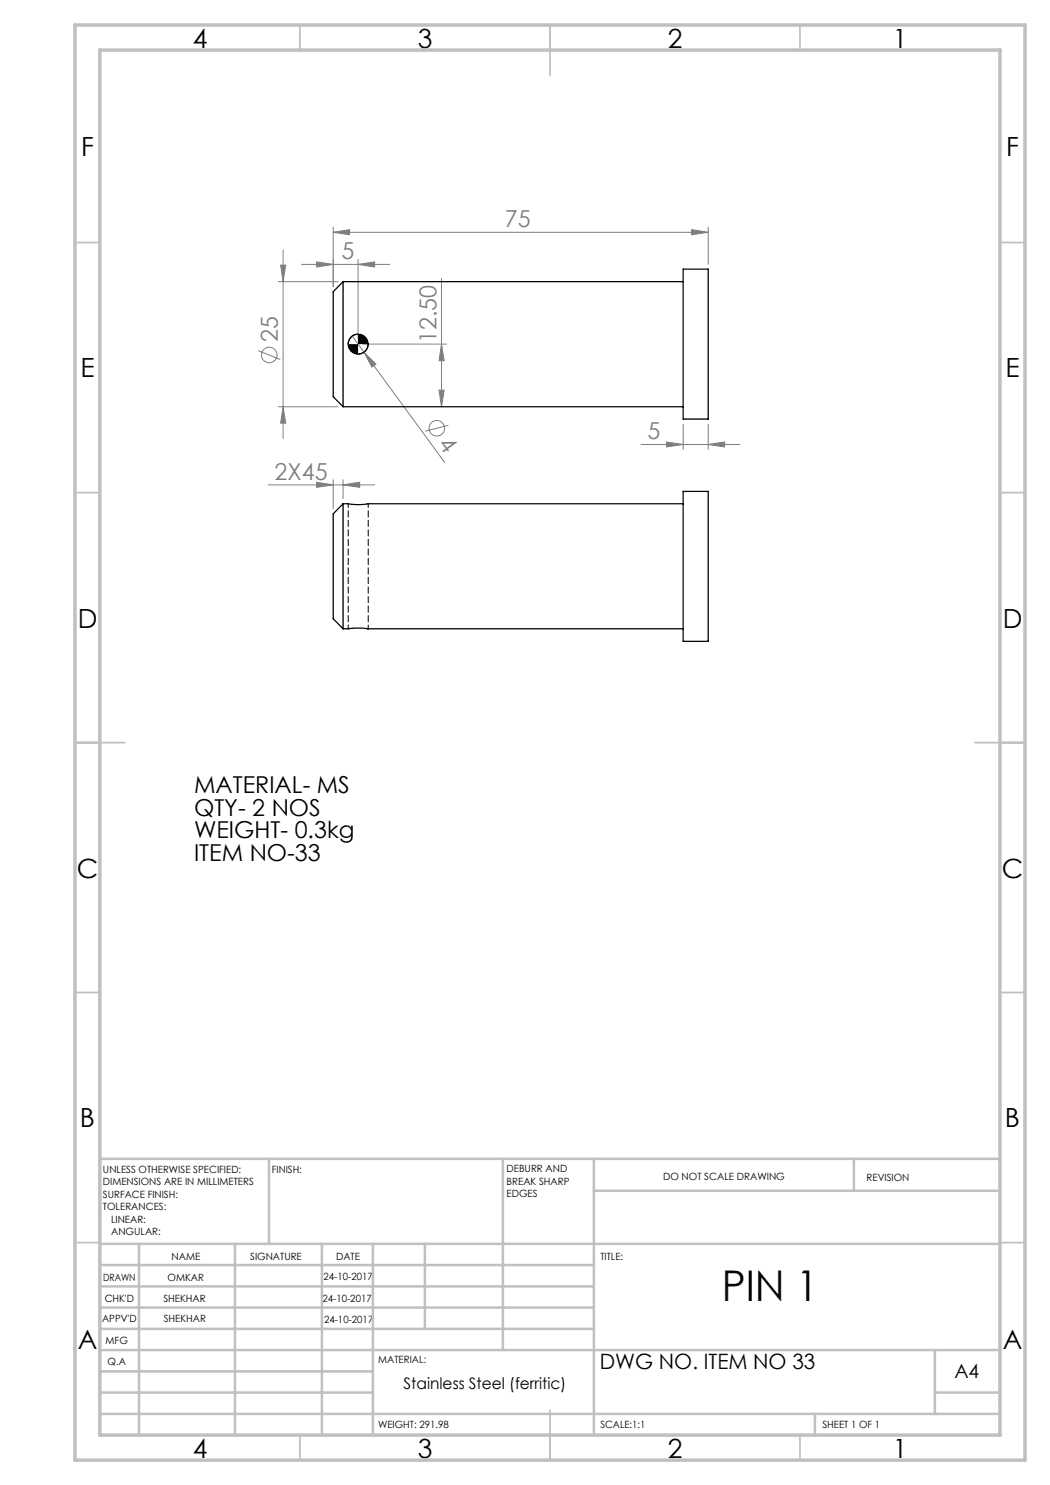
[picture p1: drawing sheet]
<svg xmlns="http://www.w3.org/2000/svg" width="210mm" height="297mm" viewBox="0 0 210 297" stroke-linecap="round" stroke-linejoin="round" font-family="sans-serif">
<g fill="none" stroke="#808080" stroke-width=".2">
<path d="M55.6 56.3h12M56.1 53h1l-.5 3.3zM56.6 50v37.7M60.3 52.9h17.7M63.3 52.4l3.3 .5-3.3 .5zM66.6 46.5l3.3-.6v1.1zM66.6 45.4v11.9M66.6 46.5h75M71.6 52.9l3.3-.5v1zM71.6 51.9v15.9M88.3 55.7v25.6M138.3 45.9l3.3 .6-3.3 .5z"/>
<path d="M141.6 45.4v7.4M51.6 70.1l4.5 1.8M70.4 67.2l18.5 25.3M72.6 68.8h16.7M72.8 70.4l2.4 2.4-.8 .6zM87.8 78h1l-.5 3.3zM88.3 68.8l.5 3.3h-1zM53.6 97h21.4M55.6 81.3h12M56.6 81.3l.5 3.3h-1zM63.3 96.4l3.3 .6-3.3 .5zM66.6 96v5.8"/>
<path d="M68.6 97l3.3-.6v1.1zM68.6 96v3.8M89.7 85.1l-4.6 1.2M128.2 88.9h19.8M133.3 88.4l3.3 .5-3.3 .5zM136.6 84.8v5.1M141.6 88.9l3.3-.5v1zM141.6 84.8v5.1"/>
<circle cx="53.9" cy="71" r="1.56"/>
<circle cx="87.4" cy="85.7" r="1.57"/>
</g>
<path d="M71.6 66.8a1.92 1.92 0 0 0-2 2M73.6 68.8a1.98 1.98 0 0 1-2 2" fill="none" stroke="#000" stroke-width=".2"/>
<g fill="none" stroke="#c0c0c0" stroke-width=".35">
<path d="M60 5v5M110 5v10M160 5v5M15 48.5h5M200 48.5h5M15 98.5h5M200 98.5h5M15 148.5h10M195 148.5h10M15 198.5h5M200 198.5h5M15 248.5h5"/>
<path d="M200 248.5h5M60 287v5M110 282v10M160 287v5"/>
</g>
<g fill="none" stroke="#c0c0c0" stroke-width=".5">
<path d="M53.8 231.8v17M100.6 231.8v38.2M118.8 231.8v55.2M118.8 238.2h81.2M170.8 231.8v6.4M200 231.8h-180v55.2M20 248.8h180M20 257.3h98.8M20 253h98.8M27.8 248.8v38.2M47 248.8v38.2M64.4 248.8v38.2"/>
<path d="M74.6 248.8v38.2M85 248.8v17M20 265.8h98.8M20 261.5h98.8M20 278.5h54.6M20 274.3h54.6M20 270h180M187 278.5h13M187 270v12.8M20 282.8h180M163 282.8v4.2"/>
</g>
<path d="M15 5h190v287h-190zM20 10h180v277h-180z" fill="none" stroke="#c0c0c0" stroke-width=".7"/>
<path d="M69.6 68.8a1.98 1.98 0 0 0 2 2v-2zM71.6 66.8v2h2a1.93 1.93 0 0 0-2-2z" fill="#000"/>
<g fill="#808080">
<path d="M72.8 70.4l2.4 2.4-.8 .6z"/>
<path d="M71.6 52.9l3.3-.5v1zM63.3 52.4l3.3 .5-3.3 .5z"/>
<path d="M66.6 46.5l3.3-.6v1.1zM138.3 45.9l3.3 .6-3.3 .5zM133.3 88.4l3.3 .5-3.3 .5zM141.6 88.9l3.3-.5v1zM63.3 96.4l3.3 .6-3.3 .5zM68.6 97l3.3-.6v1.1z"/>
<path d="M56.1 53h1l-.5 3.3zM56.6 81.3l.5 3.3h-1zM88.3 68.8l.5 3.3h-1zM87.8 78h1l-.5 3.3z"/>
</g>
<g fill="none" stroke="#000" stroke-width=".25">
<path d="M68.6 56.3v25M68.6 56.3l-2 2v21l2 2M68.6 56.3h68M136.6 53.8h5v30h-5zM68.6 81.3h68M136.6 98.3h5v30h-5zM68.6 100.7v25.1M68.6 100.7l-2 2.1v21l2 2M68.6 100.7h1M136.6 100.7h-63l-1.5 .2-2.5-.1M68.6 125.8l2.2-.2 2.8 .2h63"/>
<circle cx="71.6" cy="68.8" r="2"/>
</g>
<path d="M69.6 100.7v25M73.6 125.7v-25" fill="none" stroke="#000" stroke-width=".2" stroke-dasharray="1.3 .6" stroke-dashoffset=".5"/>
<text font-size="8.5" x="144.4" y="260.3">PIN 1</text>
<g font-size="5.3">
<text x="38.5" y="9.5">4</text>
<text x="83.5" y="9.5">3</text>
<text x="133.6" y="9.5">2</text>
<text x="178.6" y="9.5">1</text>
<text x="16.2" y="31.3">F</text>
<text x="201.2" y="31.3">F</text>
<text x="16.1" y="75.5">E</text>
<text x="201.1" y="75.5">E</text>
<text x="15.5" y="125.5">D</text>
<text x="200.5" y="125.5">D</text>
<text x="15.4" y="175.5">C</text>
<text x="200.4" y="175.5">C</text>
<text x="16" y="225.5">B</text>
<text x="201" y="225.5">B</text>
<text x="15.5" y="269.8">A</text>
<text x="200.5" y="269.8">A</text>
<text x="38.5" y="291.5">4</text>
<text x="83.5" y="291.5">3</text>
<text x="133.6" y="291.5">2</text>
<text x="178.6" y="291.5">1</text>
</g>
<g font-size="4.7" fill="#808080">
<text x="101" y="45.4">75</text>
<text x="68.3" y="51.9">5</text>
<text x="55.6" y="68.4" transform="rotate(-90 55.6 68.4)">25</text>
<text x="87.3" y="68.6" transform="rotate(-90 87.3 68.6)">12.50</text>
<text x="87.5" y="88.7" transform="rotate(54 87.5 88.7)">4</text>
<text x="129.5" y="87.9">5</text>
<text x="54.9" y="95.9">2X45</text>
</g>
<g font-size="4.7">
<text x="38.8" y="158.6">MATERIAL- MS</text>
<text x="38.8" y="163.1">QTY- 2 NOS</text>
<text x="38.8" y="167.7">WEIGHT- 0.3kg</text>
<text x="38.8" y="172.2">ITEM NO-33</text>
</g>
<text font-size="4.2" x="120" y="273.8">DWG NO. ITEM NO 33</text>
<text font-size="3.9" x="190.9" y="275.5">A4</text>
<text font-size="3.2" x="80.7" y="277.9">Stainless Steel (ferritic)</text>
<g font-size="2">
<text x="20.6" y="234.6">UNLESS OTHERWISE SPECIFIED:</text>
<text x="20.6" y="237.1">DIMENSIONS ARE IN MILLIMETERS</text>
<text x="20.6" y="239.6">SURFACE FINISH:</text>
<text x="54.4" y="234.6">FINISH:</text>
<text x="101.3" y="234.5">DEBURR AND</text>
<text x="101.3" y="237">BREAK SHARP</text>
<text x="101.3" y="239.5">EDGES</text>
<text x="132.6" y="236">DO NOT SCALE DRAWING</text>
<text x="173.3" y="236.2">REVISION</text>
<text x="20.6" y="242.1">TOLERANCES:</text>
<text x="22.2" y="244.6">LINEAR:</text>
<text x="22.2" y="247.1">ANGULAR:</text>
<text x="34.3" y="252">NAME</text>
<text x="50" y="251.9">SIGNATURE</text>
<text x="67.2" y="251.9">DATE</text>
<text x="120.1" y="251.9">TITLE:</text>
<text x="20.6" y="256.1">DRAWN</text>
<text x="33.5" y="256.1">OMKAR</text>
<text x="64.7" y="255.9">24-10-2017</text>
<text x="20.9" y="260.3">CHK'D</text>
<text x="32.7" y="260.3">SHEKHAR</text>
<text x="64.5" y="260.3">24-10-2017</text>
<text x="20.4" y="264.4">APPV'D</text>
<text x="21.1" y="268.8">MFG</text>
<text x="32.8" y="264.4">SHEKHAR</text>
<text x="64.8" y="264.6">24-10-2017</text>
<text x="21.5" y="273">Q.A</text>
<text x="75.6" y="272.5">MATERIAL:</text>
<text x="75.6" y="285.5">WEIGHT: 291.98</text>
<text x="120.1" y="285.6">SCALE:1:1</text>
<text x="164.5" y="285.6">SHEET 1 OF 1</text>
</g>
</svg>
